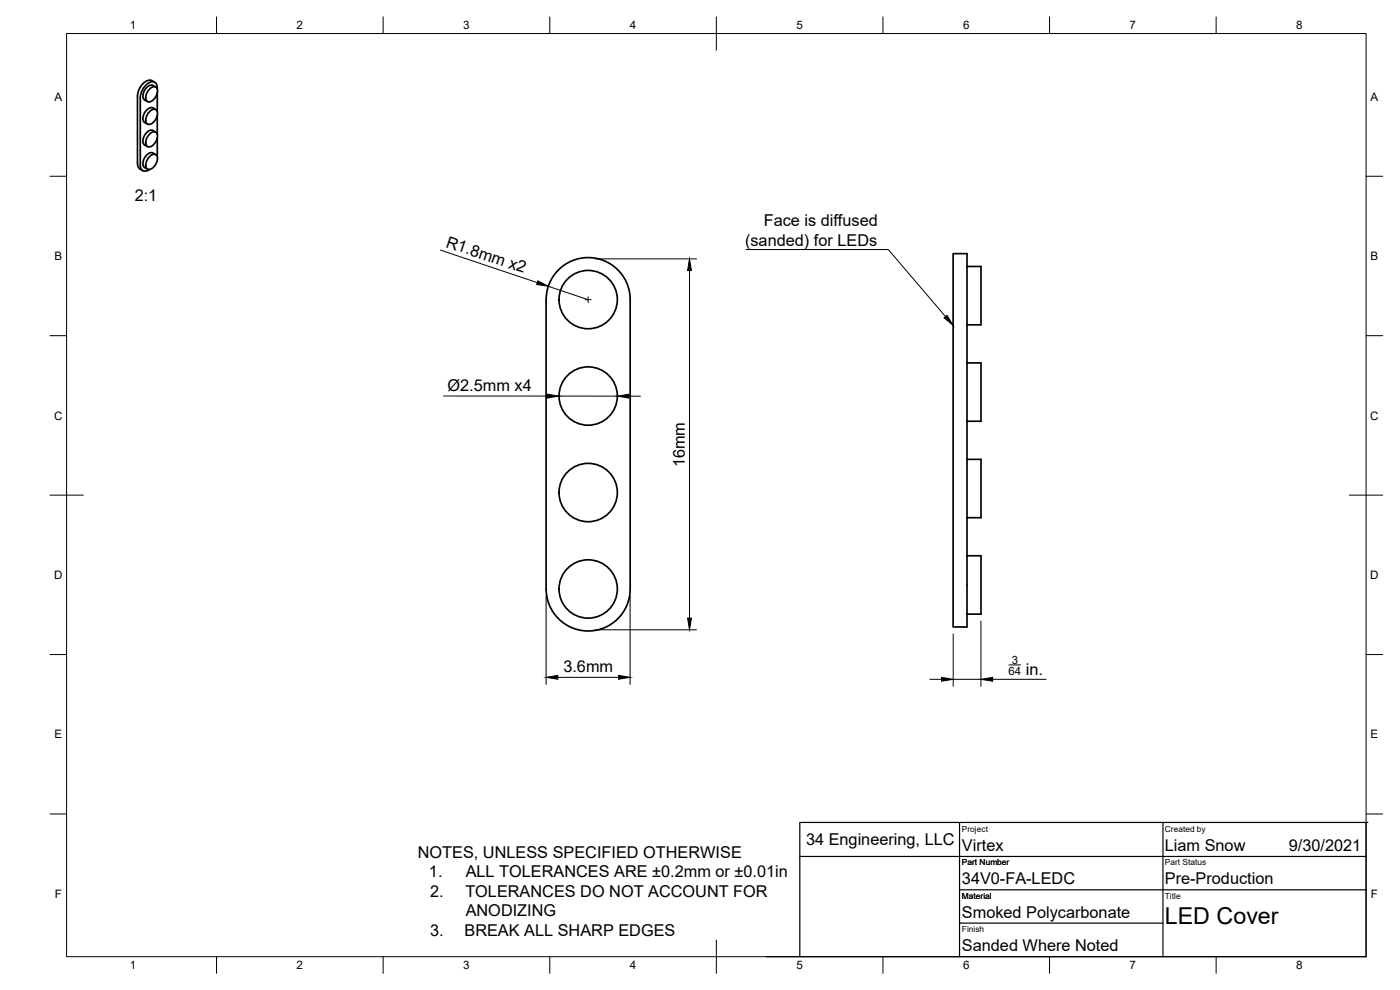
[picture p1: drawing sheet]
<svg xmlns="http://www.w3.org/2000/svg" width="420mm" height="297mm" viewBox="0 0 420 297" stroke-linecap="round" stroke-linejoin="round" font-family="sans-serif">
<!-- layer: Visible -->
<g fill="none" stroke="#000" stroke-width=".51">
<path d="M45 33.3a1.26 1.26 0 0 1 1.8-.4 1.26 1.26 0 0 1 .4 1.7 2.8 2.8 0 0 1-3 2.6 2.8 2.8 0 0 1 .8-3.9zM45 26.6a1.26 1.26 0 0 1 1.8-.5 1.26 1.26 0 0 1 .4 1.8 2.8 2.8 0 0 1-3 2.6 2.8 2.8 0 0 1 .8-3.9zM46.5 24.7a2.59 2.59 0 0 0-4 .9l-.9 1.6-.3 1.6 .1 21.1a2.21 2.21 0 0 0 1.4 1.3M46.7 32.9l-.8-.5a2.9 2.9 0 0 0-3 3.2l.2 .9 1.1 .7M46.7 39.7l-.8-.6a2.9 2.9 0 0 0-3 3.2l.2 .9 1.1 .8M46.7 26.1l-.8-.5a2.9 2.9 0 0 0-3 3.2l.2 .9 1.1 .8M47.2 26.8a1.73 1.73 0 0 0-.8-2.2 1.73 1.73 0 0 0-2.3 .6l-1.3 1.6-.6 1.9-.1 20.9M47.2 27.9v5.6M47.2 34.6v5.7M42.1 49.5a1.62 1.62 0 0 0 .9 1.8 1.62 1.62 0 0 0 2-.5M45 40.1a1.26 1.26 0 0 1 1.8-.5 1.26 1.26 0 0 1 .4 1.8 2.8 2.8 0 0 1-3 2.6 2.8 2.8 0 0 1 .8-3.9zM45 46.8a1.26 1.26 0 0 1 1.8-.4 1.26 1.26 0 0 1 .4 1.7 2.8 2.8 0 0 1-3 2.6 2.8 2.8 0 0 1 .8-3.9z"/>
<path d="M46.7 46.4l-.8-.5a2.9 2.9 0 0 0-3 3.2l.2 .9 1.1 .7M47.2 41.4v5.6M286 76.1h4.2v112h-4.2zM290.2 80h4.2v17.5h-4.2M163.9 89.9v86.8M163.9 89.9a12.6 12.6 0 0 1 12.6-12.6 12.6 12.6 0 0 1 12.6 12.6v86.8a12.6 12.6 0 0 1-12.6 12.6 12.6 12.6 0 0 1-12.6-12.6M290.2 108.9h4.2v17.5h-4.2M290.2 137.8h4.2v17.5h-4.2M290.2 166.8h4.2v17.5h-4.2"/>
<circle cx="176.5" cy="89.9" r="8.8"/>
<circle cx="176.5" cy="118.8" r="8.8"/>
<circle cx="176.5" cy="147.8" r="8.8"/>
<circle cx="176.5" cy="176.7" r="8.8"/>
</g>
<!-- layer: Border -->
<g fill="none" stroke="#000" stroke-width=".3">
<path d="M20 10.1h390v276.9h-390zM65 5.1v5M115 5.1v5M165 5.1v5M215 5.1v10M265 5.1v5M315 5.1v5M365 5.1v5M15 52.9h5M410 52.9h5M15 100.7h5M410 100.7h5"/>
<path d="M15 148.6h10M405 148.6h10M15 196.4h5M410 196.4h5M15 244.2h5M410 244.2h5M65 287v5M115 287v5M165 287v5M215 282.1v9.9M265 287v5M315 287v5"/>
<path d="M365 287v5"/>
</g>
<!-- layer: TitleBlock -->
<path d="M240 257h170M288 246.8v40.2M349 247v40M410 246.8v40.2h-180M410.5 246.8h-170.5v40.2M288 267h122M288 277h61" fill="none" stroke="#000" stroke-width=".36"/>
<!-- layer: Annotations -->
<path d="M283.3 95.4l.9-.8 1.9 3z" fill="#000" stroke="#000" stroke-width=".3"/>
<path d="M223.9 74.9h42.7l17.2 20.1" fill="none" stroke="#000" stroke-width=".3"/>
<!-- layer: Dimensions -->
<g fill="none" stroke="#000" stroke-width=".3">
<path d="M132.2 75l29 9.8M178.6 77.7h30.4M164.5 85.9l12 4M206.9 81.2v104.3M133.1 118.8h31.2M167.7 118.8l17.6 .1M188.7 118.9h3.6M163.9 178.8v26.5M189.1 178.8v26.5M178.6 189h30.4M286.1 190.2v15.7M294.4 186.4v19.5"/>
<path d="M302.8 199.5h3.5M167.4 203.2h18.2M279.1 203.8h3.5M286.1 203.8h8.3M297.9 203.8h16.1"/>
</g>
<path d="M161.4 84.3l3.1 1.6-3.4-.5zM206.9 77.7l.6 3.5h-1.1zM164.3 118.3l3.4 .5-3.4 .6zM185.3 118.9l3.4-.6v1.2zM206.4 185.5h1.1l-.6 3.5zM163.9 203.2l3.5-.6v1.2zM185.6 202.6l3.5 .6-3.5 .6zM282.6 203.2l3.5 .6-3.5 .6zM294.4 203.8l3.5-.6v1.2z" fill="#000" stroke="#000" stroke-width=".3"/>
<!-- layer: Center Lines -->
<path d="M175.6 89.9h1.8M176.5 89v1.8" fill="none" stroke="#000" stroke-width=".3"/>
<text font-size="7" x="349.6" y="277.3">LED Cover</text>
<g font-size="4.9">
<text x="40.4" y="60.4">2:1</text>
<text x="229.2" y="68">Face is diffused</text>
<text x="133.6" y="74" transform="rotate(19 133.6 74)">R1.8mm x2</text>
<text x="223.6" y="73.8">(sanded) for LEDs</text>
<text x="134.3" y="117.3">Ø2.5mm x4</text>
<text x="205.5" y="140.2" transform="rotate(-90 205.5 140.2)">16mm</text>
<text x="169.1" y="201.8">3.6mm</text>
<text x="307.8" y="202.4">in.</text>
<text x="125.4" y="257.3">NOTES, UNLESS SPECIFIED OTHERWISE</text>
<text x="241.9" y="253.5">34 Engineering, LLC</text>
<text x="288.7" y="255.3">Virtex</text>
<text x="349.6" y="255.3">Liam Snow</text>
<text x="386.8" y="255.3">9/30/2021</text>
<text x="128.7" y="263.2">1.</text>
<text x="139.8" y="263.2">ALL TOLERANCES ARE ±0.2mm or ±0.01in</text>
<text x="129.1" y="269.1">2.</text>
<text x="139.7" y="269.1">TOLERANCES DO NOT ACCOUNT FOR</text>
<text x="288.7" y="265.3">34V0-FA-LEDC</text>
<text x="349.6" y="265.3">Pre-Production</text>
<text x="139.8" y="275">ANODIZING</text>
<text x="288.7" y="275.3">Smoked Polycarbonate</text>
<text x="129.1" y="280.9">3.</text>
<text x="139.4" y="280.9">BREAK ALL SHARP EDGES</text>
<text x="288.7" y="285.3">Sanded Where Noted</text>
</g>
<g font-size="3.5">
<text x="39" y="8.8">1</text>
<text x="89" y="8.8">2</text>
<text x="139" y="8.8">3</text>
<text x="189" y="8.8">4</text>
<text x="239" y="8.8">5</text>
<text x="289" y="8.8">6</text>
<text x="339" y="8.8">7</text>
<text x="389" y="8.8">8</text>
<text x="16.3" y="30.2">A</text>
<text x="411.3" y="30.2">A</text>
<text x="16.3" y="78">B</text>
<text x="411.3" y="78">B</text>
<text x="16.2" y="125.9">C</text>
<text x="411.2" y="125.9">C</text>
<text x="16.2" y="173.7">D</text>
<text x="411.2" y="173.7">D</text>
<text x="16.3" y="221.6">E</text>
<text x="411.3" y="221.6">E</text>
<text x="16.4" y="269.4">F</text>
<text x="411.4" y="269.4">F</text>
<text x="39" y="290.8">1</text>
<text x="89" y="290.8">2</text>
<text x="139" y="290.8">3</text>
<text x="189" y="290.8">4</text>
<text x="239" y="290.8">5</text>
<text x="289" y="290.8">6</text>
<text x="339" y="290.8">7</text>
<text x="389" y="290.8">8</text>
</g>
<g font-size="3.4">
<text x="302.7" y="202.4">64</text>
<text x="303.6" y="199.1">3</text>
</g>
<g font-size="2.5">
<text x="288.7" y="249.6">Project</text>
<text x="349.6" y="249.6">Created by</text>
<text x="288.7" y="259.6">Part Number</text>
<text x="349.6" y="259.6">Part Status</text>
<text x="288.7" y="269.6">Material</text>
<text x="349.6" y="269.6">Title</text>
<text x="288.7" y="279.6">Finish</text>
</g>
</svg>
